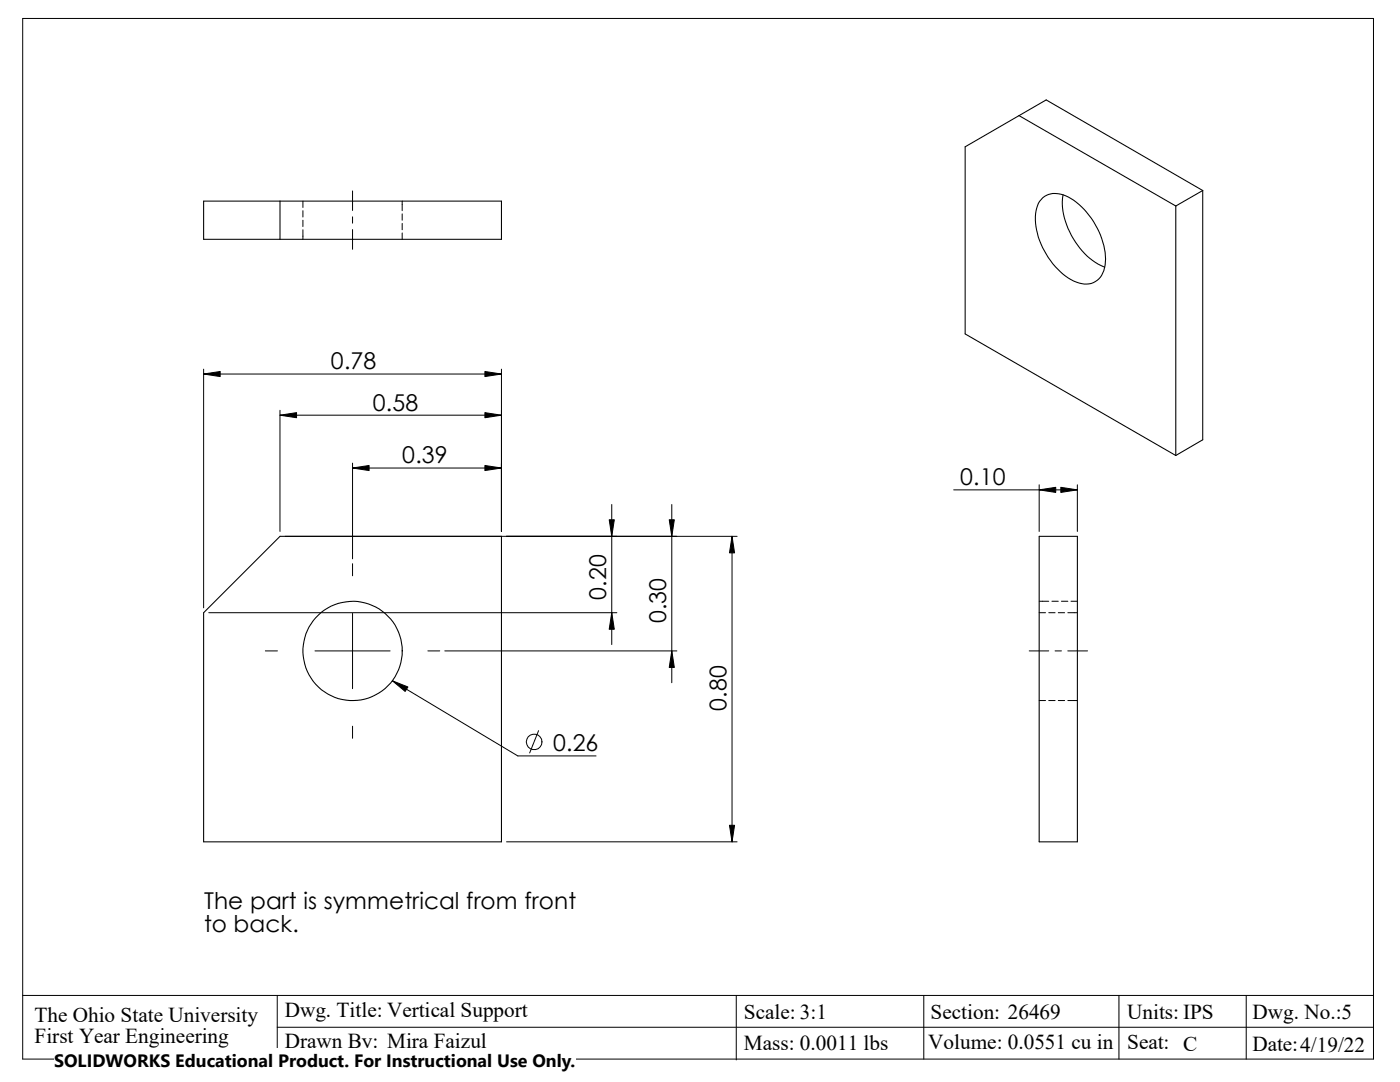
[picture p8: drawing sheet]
<svg xmlns="http://www.w3.org/2000/svg" width="279mm" height="216mm" viewBox="0 0 279 216" stroke-linecap="round" stroke-linejoin="round" font-family="sans-serif">
<g fill="none" stroke="#000" stroke-width=".2">
<path d="M4.5 3.7h269.6v207.6h-269.6zM70.4 38.1v3.9M60.5 40.1v1.3M60.5 42v1.3M60.5 43.9v1.3M60.5 45.8v2M70.4 43.3v1.2M70.4 45.8v3.9M80.3 40.1v1.9M80.3 42.7v1.2M80.3 44.6v1.2M80.3 46.5v1.3"/>
<path d="M40.6 73.7v47.6M40.6 74.6h59.5M100.1 73.7v32.3M55.9 81.9v24.1M55.9 82.8h44.2M70.4 92.4v19.1M70.4 93.4h29.7M190.3 97.7h24.7M207.4 96.7v9.3M215 96.7v9.3M56.9 107h90.2M70.4 112.5v2.4"/>
<path d="M122.1 100.7v27.9M134.1 100.7v35.5M146.1 107v61M207.4 120h1.9M209.9 120h1.3M211.8 120h1.3M213.7 120h1.3M41.7 122.3h81.4M53 129.9h2.4M62.9 129.9h15M70.4 122.4v15M78.3 135.8l25 15h15.7"/>
<path d="M85.4 129.9h2.4M88.8 129.9h46.3M205.4 129.9h3.9M207.4 122.3h1.3M207.4 139.8h1.3M209.3 122.3h1.3M209.3 139.8h1.3M210.6 129.9h1.2M211.2 122.3h1.3M211.2 139.8h1.3M213.1 122.3h1.9M213.1 139.8h1.9"/>
<path d="M213.1 129.9h3.9M70.4 144.9v2.4M107.5 145.8l-1.8 4.4M101.1 168h46M4.5 198.6h269.6M55.3 198.6v12.7M146.9 198.6v6.4M184.4 198.6v12.7M223.3 198.6v12.7M248.7 198.6v12.7M55.3 205h218.8M146.9 205.1v6.4"/>
<circle cx="106.6" cy="148" r="1.56"/>
</g>
<g fill="none" stroke="#000" stroke-width=".21">
<path d="M203.4 23.1l31.3 18M208.1 39.5a4.7 4.7 0 0 1 5.6 .1 15.4 15.4 0 0 1 6.9 12.7 4.3 4.3 0 0 1-2.8 4.3 7.1 7.1 0 0 1-6.2-2.4 15.1 15.1 0 0 1-4.9-11.5l.5-2.1zM212.2 38.9a13.4 13.4 0 0 0 2.9 10 11.9 11.9 0 0 0 5.4 4.4M240 38l-31.2-18.1-16.2 9.4v37.3l42.1 24.3M240 38l-5.3 3.1M240 38v49.8l-5.3 3.1M40.6 40.1h59.5v7.7h-59.5zM55.9 40.1v7.7M234.7 41.1v49.8M207.4 107h7.6v61h-7.6zM40.6 122.3l15.3-15.3h44.2v61h-59.5z"/>
<circle cx="70.4" cy="129.9" r="9.9"/>
</g>
<g fill="#000" stroke="#000" stroke-width=".2">
<path d="M40.6 74.6l3.3-.5v1zM96.8 74.1l3.3 .5-3.3 .5zM55.9 82.8l3.3-.5v1.1zM70.4 93.4l3.3-.5v1zM96.8 92.9l3.3 .5-3.3 .5zM96.8 82.3l3.3 .5-3.3 .6zM207.4 97.7l3.3-.5v1.1zM211.7 97.2l3.3 .5-3.3 .6zM121.6 103.7h1l-.5 3.3zM133.6 103.7h1l-.5 3.3zM146.1 107l.5 3.3h-1zM78.3 135.8l3.1 1.3-.5 .9z"/>
<path d="M122.1 122.3l.5 3.3h-1zM134.1 129.9l.5 3.3h-1zM145.6 164.7h1l-.5 3.3z"/>
</g>
<path d="M10.8 209.2h104.1v6.7h-104.1z" fill="#fff"/>
<g font-size="4.6">
<text x="66" y="73.7">0.78</text>
<text x="74.4" y="81.9">0.58</text>
<text x="80.3" y="92.5">0.39</text>
<text x="191.6" y="96.8">0.10</text>
<text x="121" y="119.7" transform="rotate(-90 121 119.7)">0.20</text>
<text x="133" y="124.4" transform="rotate(-90 133 124.4)">0.30</text>
<text x="145" y="141.8" transform="rotate(-90 145 141.8)">0.80</text>
<text x="110.4" y="149.9">0.26</text>
<text x="40.7" y="181.4">The part is symmetrical from front</text>
<text x="40.7" y="185.9">to back.</text>
</g>
<g font-size="4.2">
<text x="6.9" y="203.9">The Ohio State University</text>
<text x="56.9" y="202.9">Dwg. Title: Vertical Support</text>
<text x="148.5" y="203.4">Scale: 3:1</text>
<text x="185.7" y="203.2">Section: 26469</text>
<text x="224.9" y="203.2">Units: IPS</text>
<text x="250" y="203.2">Dwg. No.:5</text>
<text x="6.9" y="208.1">First Year Engineering</text>
<text x="56.9" y="209.2">Drawn By: Mira Faizul</text>
<text x="148.5" y="209.6">Mass: 0.0011 lbs</text>
<text x="185.3" y="209.3">Volume: 0.0551 cu in</text>
<text x="225" y="209.3">Seat: C</text>
<text x="249.9" y="209.6">Date:4/19/22</text>
</g>
<text font-size="3.6" x="10.8" y="213">SOLIDWORKS Educational Product. For Instructional Use Only.</text>
</svg>
